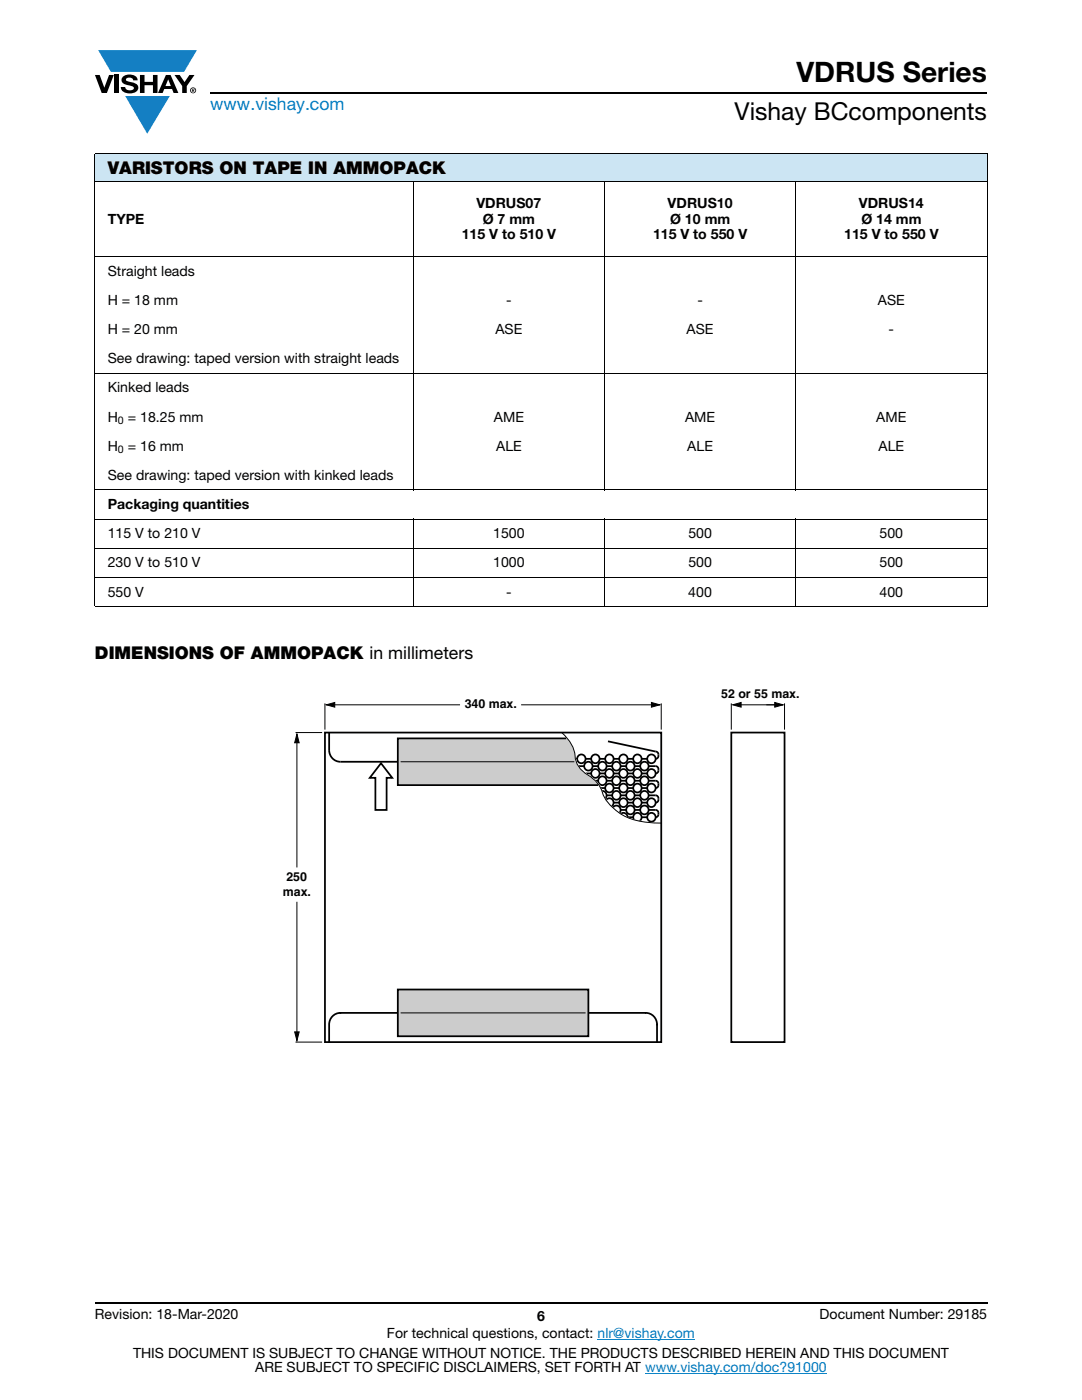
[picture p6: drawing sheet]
<svg xmlns="http://www.w3.org/2000/svg" width="216mm" height="279mm" viewBox="0 0 216 279" stroke-linecap="round" stroke-linejoin="round" font-family="sans-serif">
<g fill="#147fc3">
<path d="M19.6 10h19.7l-2.6 4.3h-1.1h-13.5z"/>
<path d="M25 19.2h8.9l-4.5 7.5z"/>
</g>
<g fill="#000">
<path d="M18.9 15h1l.9 2.5 1-2.5h.9l-1.4 3.6h-1zM22.9 15h.9v3.6h-.9zM24.6 15.3a2.1 2.1 0 0 1 2.8 .3l.1 .4h-.9a.79 .79 0 0 0-.7-.5 .79 .79 0 0 0-.8 .4l.3 .3 1 .2a1.08 1.08 0 0 1 1.2 1 1.08 1.08 0 0 1-1.1 1.2 1.73 1.73 0 0 1-2.4-1.2h.9a.96 .96 0 0 0 .8 .6 .96 .96 0 0 0 .9-.4 1.31 1.31 0 0 0-1.2-.6 1.03 1.03 0 0 1-1.1-.6 1.03 1.03 0 0 1 .2-1.1zM27.9 15h.9v1.3h1.7v-1.3h.9v3.6h-.9v-1.6h-1.7v1.6h-.9zM34.8 15h1.1l.9 1.4 1-1.4h1l-1.5 2.2v1.4h-.9v-1.4z"/>
<path d="M33.6 15.9l.5 1.3h-1.1zM33.1 15l-1.6 3.6h1l.3-.8h1.5l.3 .8h1l-1.6-3.6z"/>
<path d="M38.4 17.8h.2v.2h-.2zM38.3 17.7v.7h.1v-.3l.4 .3-.2-.3 .2-.2-.1-.2z"/>
<path d="M38.1 18a.46 .46 0 0 1 .9 0 .46 .46 0 0 1-.9 0zM37.9 18a.6 .6 0 0 0 1.2 0 .6 .6 0 0 0-1.2 0z"/>
</g>
<path d="M42 18.6h155M18.9 260h178.1" fill="none" stroke="#000" stroke-width=".36"/>
<path d="M119.2 267.3h19.5M128.7 274h36.3" fill="none" stroke="#007ec4" stroke-width=".2"/>
<path d="M18.9 30.7h178.1v5.5h-178.1z" fill="#cce5f3"/>
<g fill="none" stroke="#000" stroke-width=".2">
<path d="M18.9 30.7h178.1M18.9 36.2h178.1M18.9 30.8v90.2M82.5 36.1v61.8M120.6 36.1v61.8M158.8 36.1v61.8M197 30.8v90.2M18.9 51.2h178.1M18.9 74.5h178.1M18.9 97.8h178.1M18.9 103.6h178.1M18.9 109.4h178.1"/>
<path d="M18.9 115.2h178.1M82.5 103.5v17.6M120.6 103.5v17.6M158.8 103.5v17.6M18.9 121.1h178.1"/>
</g>
<path d="M56.5 137.2h102.9v71h-102.9z" fill="#fff"/>
<g fill="none" stroke="#000" stroke-width=".35">
<path d="M114 151.4h1.2M115.4 152.9h1.2M116.8 154.4h1.2M116.8 151.4h1.2M118.2 152.9h1.2M118.2 155.8h1.2M119.6 157.3h1.2M119.6 154.4h1.2M119.6 151.4h1.2M121 152.9h1.2M121 158.7h1.2M121 155.8h1.2"/>
<path d="M121.3 147.9l9.5 2.1a.75 .75 0 0 1 .6 .7 .75 .75 0 0 1-.6 .7M122.4 157.3h1.2M122.4 154.4h1.2M122.4 151.4h1.2M123.8 152.9h1.2M123.8 158.7h1.2M123.8 155.8h1.2M125.2 157.3h1.2M125.2 154.4h1.2M125.2 151.4h1.2M126.6 152.9h1.1M126.6 158.7h1.1"/>
<path d="M126.6 155.8h1.1M128 157.3h1.1M128 154.4h1.1M128 151.4h1.1M129.4 158.7h1.4a.75 .75 0 0 1 .6 .8 .75 .75 0 0 1-.6 .7M129.4 155.8h1.4a.75 .75 0 0 1 .6 .7 .75 .75 0 0 1-.6 .8M129.4 152.9h1.4a.75 .75 0 0 1 .6 .7 .75 .75 0 0 1-.6 .8M122.4 160.2h1.2M123.8 161.6h1.2M125.2 160.2h1.2M125.2 163.1h1.2M126.6 161.6h1.1"/>
<path d="M128 160.2h1.1M128 163.1h1.1M129.4 161.6h1.4a.75 .75 0 0 1 .6 .8 .75 .75 0 0 1-.6 .7"/>
<circle cx="116" cy="151.4" r=".85"/>
<circle cx="117.4" cy="152.9" r=".85"/>
<circle cx="118.8" cy="151.4" r=".85"/>
<circle cx="118.8" cy="154.3" r=".85"/>
<circle cx="120.2" cy="155.8" r=".85"/>
<circle cx="120.2" cy="152.9" r=".85"/>
<circle cx="120.2" cy="158.7" r=".85"/>
<circle cx="121.6" cy="157.3" r=".85"/>
<circle cx="121.6" cy="151.4" r=".85"/>
<circle cx="121.6" cy="154.3" r=".85"/>
<circle cx="123" cy="155.8" r=".85"/>
<circle cx="123" cy="152.9" r=".85"/>
<circle cx="123" cy="158.7" r=".85"/>
<circle cx="124.4" cy="157.3" r=".85"/>
<circle cx="124.4" cy="151.4" r=".85"/>
<circle cx="124.4" cy="154.3" r=".85"/>
<circle cx="125.8" cy="155.8" r=".85"/>
<circle cx="125.8" cy="152.9" r=".85"/>
<circle cx="125.8" cy="158.7" r=".85"/>
<circle cx="127.2" cy="157.3" r=".85"/>
<circle cx="127.2" cy="151.4" r=".85"/>
<circle cx="127.2" cy="154.3" r=".85"/>
<circle cx="128.6" cy="155.8" r=".85"/>
<circle cx="128.6" cy="152.9" r=".85"/>
<circle cx="128.6" cy="158.7" r=".85"/>
<circle cx="130" cy="157.3" r=".85"/>
<circle cx="130" cy="151.4" r=".85"/>
<circle cx="130" cy="154.3" r=".85"/>
<circle cx="121.6" cy="160.2" r=".85"/>
<circle cx="123" cy="161.6" r=".85"/>
<circle cx="124.4" cy="160.2" r=".85"/>
<circle cx="124.4" cy="163.1" r=".85"/>
<circle cx="125.8" cy="161.6" r=".85"/>
<circle cx="127.2" cy="160.2" r=".85"/>
<circle cx="127.2" cy="163.1" r=".85"/>
<circle cx="128.6" cy="161.6" r=".85"/>
<circle cx="130" cy="160.2" r=".85"/>
<circle cx="130" cy="163.1" r=".85"/>
</g>
<path d="M113.6 150.8h1.1a4.9 4.9 0 0 0 3 4.1l.6 .4a5.8 5.8 0 0 1 2 3 9.9 9.9 0 0 0 7.8 5.7l3.8 .2v1.5l-8.6-1.3-5.6-5.5-3-4z" fill="#fff"/>
<path d="M113.5 150.8h1.2a4.9 4.9 0 0 0 3 4.1l.6 .4a5.8 5.8 0 0 1 2 3 9.9 9.9 0 0 0 7.8 5.7l3.8 .2v1.5l-8.6-1.3-5.6-5.5-3-4z" fill="none" stroke="#fff" stroke-width=".2"/>
<path d="M64.8 146.2h67.1v61.8h-67.1zM65.7 146.2v3.5a2.29 2.29 0 0 0 2.2 2.3h11.4M76 152.3l2.3 2.9h-1.2v6.4h-2.2v-6.4h-1.1z" fill="none" stroke="#000" stroke-width=".35"/>
<path d="M79.4 147.4h33.8a6 6 0 0 1 1.6 4 5 5 0 0 0 3 3.6l1.1 1 .6 .7h-40.1z" fill="#ccc"/>
<path d="M79.4 147.4h33.8a6 6 0 0 1 1.6 4 5 5 0 0 0 3 3.6l1.1 1 .6 .7h-40.1z" fill="none" stroke="#fff" stroke-width=".2"/>
<path d="M113 147.4h-33.6v9.3h40M79.3 202.1h-11.4a2.29 2.29 0 0 0-2.2 2.4v3.5M117.4 202.1h11.4M128.9 202.1a2.29 2.29 0 0 1 2.2 2.4v3.5" fill="none" stroke="#000" stroke-width=".35"/>
<path d="M79.4 197.5h38v9.3h-38z" fill="#ccc"/>
<path d="M145.9 146.2h10.6v61.8h-10.6zM79.4 197.5h38v9.3h-38z" fill="none" stroke="#000" stroke-width=".35"/>
<path d="M59.2 146.5l.5 1.7h-.9zM65.1 140.7l1.7-.5v.9zM130 140.2l1.7 .5-1.7 .4zM146.2 140.7l1.7-.5v.9zM154.6 140.2l1.7 .5-1.7 .4zM58.8 205.9h.9l-.5 1.8z" fill="#000"/>
<g fill="none" stroke="#000" stroke-width=".2">
<path d="M59 146.2h5.3M59.2 146.5v26.6M59.2 146.5l.5 1.7h-.9zM64.8 140.4v5.2M65.1 140.7h26.7M65.1 140.7l1.7-.5v.9zM79.9 152h34.7M104 140.7h27.7M112.1 146.2a7.3 7.3 0 0 1 2.7 5.3 5.4 5.4 0 0 0 3.1 3.6l1.1 .9a8.4 8.4 0 0 1 1.6 3.2 10.8 10.8 0 0 0 9 5l2.3 .1M130 140.2l1.7 .5-1.7 .4zM131.9 140.4v5.2M145.9 140.4v5.2"/>
<path d="M146.2 140.7l1.7-.5v.9zM146.8 140.7h9.5M154.6 140.2l1.7 .5-1.7 .4zM156.5 140.4v5.2M59.2 180v27.7M58.8 205.9h.9l-.5 1.8zM59 208h5.3M79.9 202.1h36.9"/>
</g>
<text font-size="5.6" x="158.9" y="16.4">VDRUS Series</text>
<text font-size="4.9" x="146.6" y="24">Vishay BCcomponents</text>
<text font-size="3.5" fill="#007ec4" x="42" y="21.9">www.vishay.com</text>
<g font-size="3.5">
<text x="21.5" y="34.8">VARISTORS ON TAPE IN AMMOPACK</text>
<text x="18.9" y="131.5">DIMENSIONS OF AMMOPACK in millimeters</text>
</g>
<g font-size="2.8">
<text x="95.1" y="41.4">VDRUS07</text>
<text x="133.2" y="41.4">VDRUS10</text>
<text x="171.4" y="41.4">VDRUS14</text>
<text x="21.5" y="44.6">TYPE</text>
<text x="92.1" y="47.8">115 V to 510 V</text>
<text x="96.3" y="44.6">Ø 7 mm</text>
<text x="130.3" y="47.8">115 V to 550 V</text>
<text x="133.7" y="44.6">Ø 10 mm</text>
<text x="168.5" y="47.8">115 V to 550 V</text>
<text x="171.9" y="44.6">Ø 14 mm</text>
<text x="21.5" y="55">Straight leads</text>
<text x="21.5" y="60.9">H = 18 mm</text>
<text x="101" y="60.9">-</text>
<text x="139.2" y="60.9">-</text>
<text x="175.2" y="60.9">ASE</text>
<text x="21.5" y="66.7">H = 20 mm</text>
<text x="98.8" y="66.7">ASE</text>
<text x="137" y="66.7">ASE</text>
<text x="177.3" y="66.7">-</text>
<text x="21.5" y="72.5">See drawing: taped version with straight leads</text>
<text x="21.5" y="78.3">Kinked leads</text>
<text x="21.5" y="90">H = 16 mm</text>
<text x="21.5" y="84.1">H = 18.25 mm</text>
<text x="98.6" y="84.1">AME</text>
<text x="99" y="90">ALE</text>
<text x="136.7" y="84.1">AME</text>
<text x="137.1" y="90">ALE</text>
<text x="174.9" y="84.1">AME</text>
<text x="175.3" y="90">ALE</text>
<text x="21.5" y="95.8">See drawing: taped version with kinked leads</text>
<text x="21.5" y="101.6">Packaging quantities</text>
<text x="21.5" y="107.4">115 V to 210 V</text>
<text x="98.4" y="107.4">1500</text>
<text x="137.4" y="107.4">500</text>
<text x="175.5" y="107.4">500</text>
<text x="21.5" y="113.2">230 V to 510 V</text>
<text x="98.4" y="113.2">1000</text>
<text x="137.4" y="113.2">500</text>
<text x="175.5" y="113.2">500</text>
<text x="21.5" y="119.1">550 V</text>
<text x="101" y="119.1">-</text>
<text x="137.3" y="119.1">400</text>
<text x="175.5" y="119.1">400</text>
<text x="18.9" y="263.3">Revision: 18-Mar-2020</text>
<text x="107.2" y="263.6">6</text>
<text x="163.6" y="263.3">Document Number: 29185</text>
<text x="77.2" y="267.1">For technical questions, contact: nlr@vishay.com</text>
<text x="26.5" y="271">THIS DOCUMENT IS SUBJECT TO CHANGE WITHOUT NOTICE. THE PRODUCTS DESCRIBED HEREIN AND THIS DOCUMENT</text>
<text x="50.9" y="273.8">ARE SUBJECT TO SPECIFIC DISCLAIMERS, SET FORTH AT www.vishay.com/doc?91000</text>
</g>
<g font-size="2.5">
<text x="92.7" y="141.4">340 max.</text>
<text x="143.9" y="139.4">52 or 55 max.</text>
<text x="56.4" y="178.8">max.</text>
<text x="57.2" y="175.8">250</text>
</g>
<g font-size="2.1">
<text x="23.5" y="84.6">0</text>
<text x="23.5" y="90.5">0</text>
</g>
</svg>
